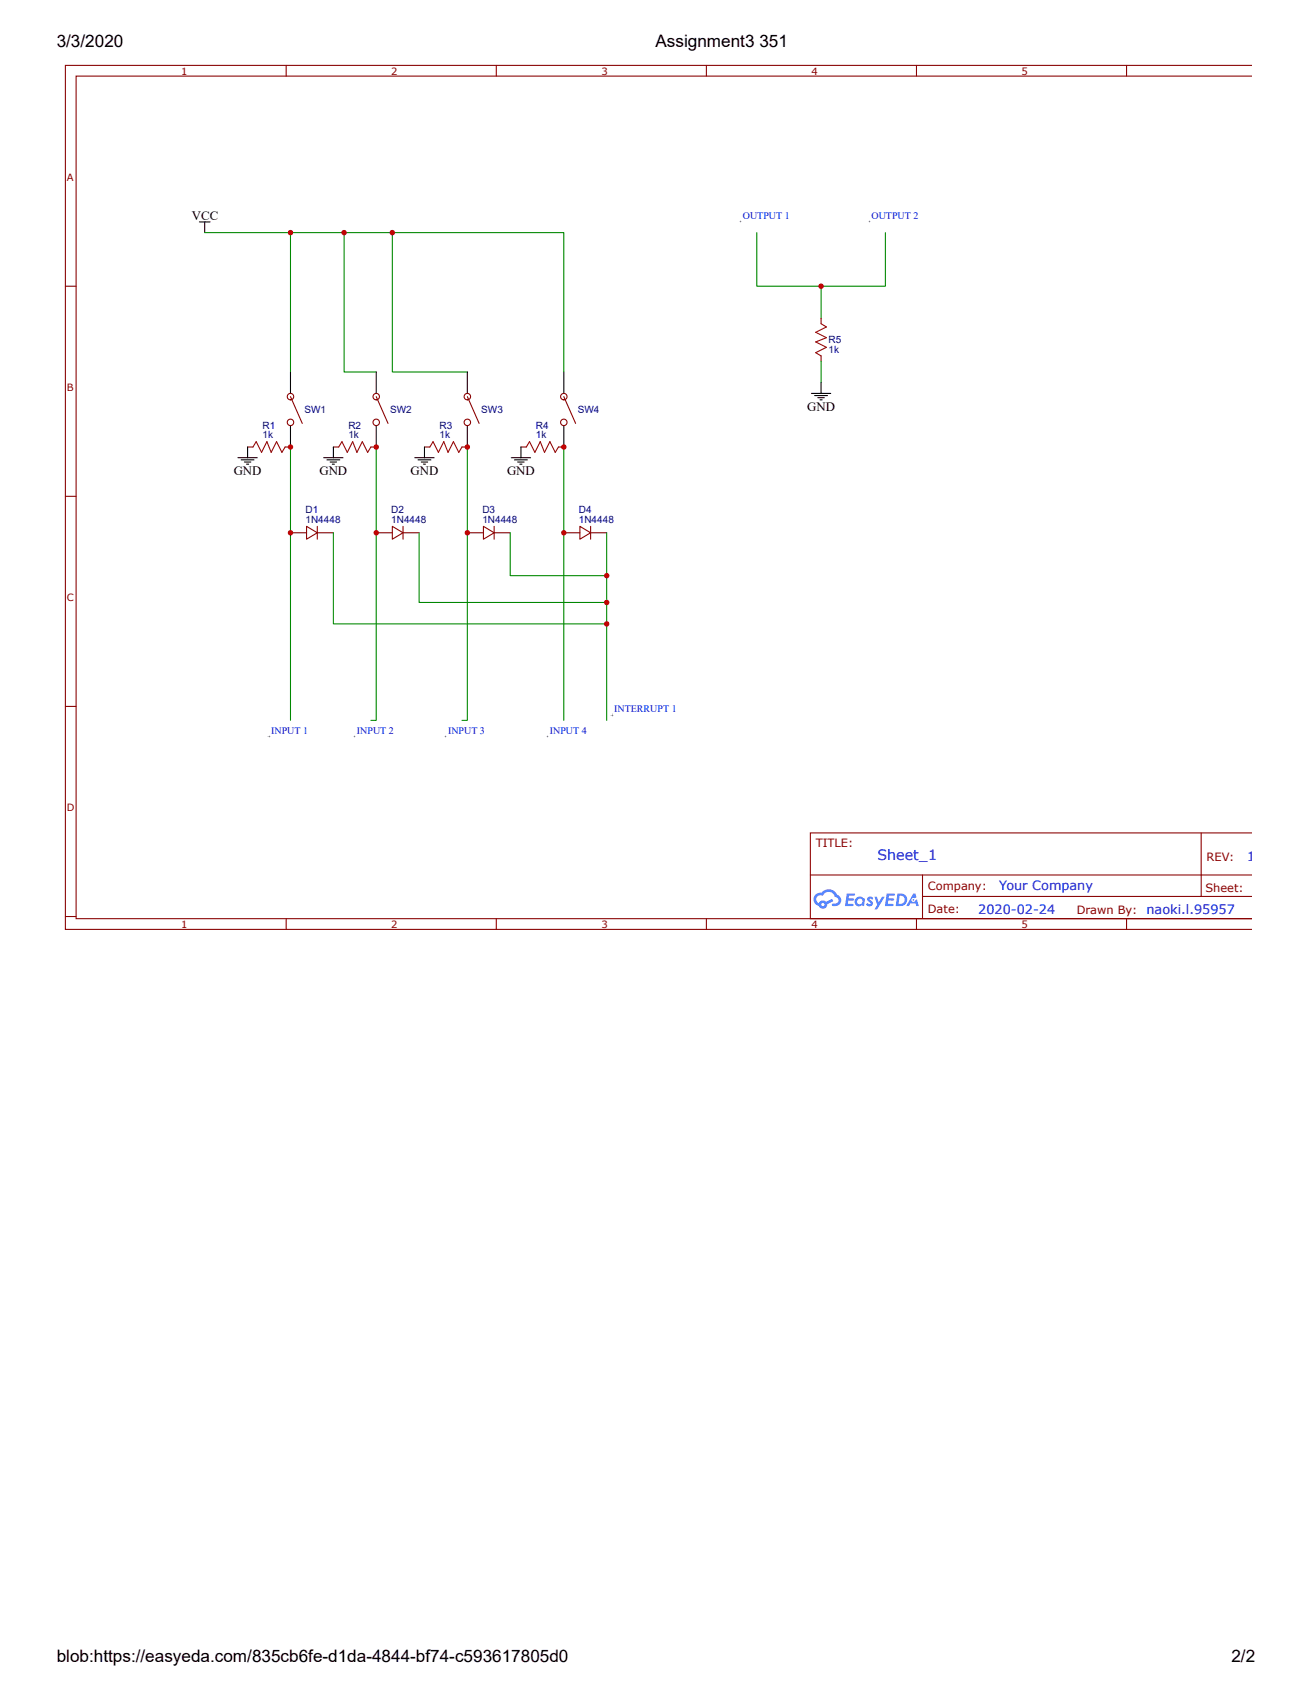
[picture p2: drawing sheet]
<svg xmlns="http://www.w3.org/2000/svg" width="216mm" height="279mm" viewBox="0 0 216 279" stroke-linecap="round" stroke-linejoin="round" font-family="sans-serif">
<g fill="none" stroke="#800" stroke-width=".18">
<path d="M47.1 10.8v1.7M81.7 10.8v1.7M116.2 10.8v1.7M150.8 10.8v1.7M185.4 10.8v1.7M206.1 12.5h-193.6v138.7h193.6h-72.8v-14.1h72.8M206.1 10.8h-195.3v142.1h195.3M10.8 47.1h1.7M10.8 81.7h1.7M10.8 116.2h1.7M197.7 137.1v10.4M10.8 150.8h1.7"/>
<path d="M47.1 151.2v1.7M81.7 151.2v1.7M116.2 151.2v1.7M133.4 144h72.7M150.8 151.2v1.7M151.8 147.5h54.3M151.8 144v7M185.4 151.2v1.7"/>
</g>
<g fill="#58f">
<path d="M142.8 147.6l.4-.1 .3 .1 .2 .2-.2 .3a.24 .24 0 0 0-.2-.2 .24 .24 0 0 0-.2 .1 .72 .72 0 0 1 .4 1l-.6 .1-.4-.3 .2-.2 .4 .2 .2-.2a.88 .88 0 0 1-.6-.8z"/>
<path d="M143.9 147.6h.4l.3 .9 .6-.9h.4l-1.3 2.1h-.4l.5-.8z"/>
<path d="M139.3 147l1.4 .1v.1l-.2 .2h-.8l-.1 .4h.8l.2 .2-.2 .2h-.8l-.1 .5h.8l.1 .1v.2l-1.4 .1z"/>
<path d="M145.9 147l1.3 .1 .1 .1-.2 .2h-.8l-.1 .4h.8l.1 .2-.1 .2h-.8l-.1 .5h.7l.2 .1v.2l-1.4 .1z"/>
<path d="M150.3 147h.3l.2 .6-.3 .2a.35 .35 0 0 0-.5 .1 .35 .35 0 0 0 .2 .5 .35 .35 0 0 0 .5-.3l.2-.1 .3 1.1h-.4l-.1-.5h-.9l-.2 .5h-.5z"/>
<path d="M147.7 147l-.3 2.1h.7a1.05 1.05 0 0 0 1.2-1.1 1.05 1.05 0 0 0-1.3-1zM148 147.4a.71 .71 0 0 1 .9 .8 .71 .71 0 0 1-1 .5z"/>
<path d="M140.8 147.8a.77 .77 0 0 0 0 1.1 .77 .77 0 0 0 1.1 .1l.3 .1 .1-1.2-.3-.1a.76 .76 0 0 0-1.2 0zM141 148.3a.47 .47 0 0 1 .9 0 .47 .47 0 0 1-.9 0z"/>
<path d="M134.2 147.2a1.09 1.09 0 0 0 .5 1.9 .72 .72 0 0 0 .9 .4 .72 .72 0 0 0 .5-.7l1-.5-.2-.4-.9 .5a.73 .73 0 0 0-1.3 .2 .69 .69 0 0 1-.3-1 .69 .69 0 0 1 1-.2 1.06 1.06 0 0 1 1.1-.6 1.06 1.06 0 0 1 .9 .8 .57 .57 0 0 1 .6 .7 .57 .57 0 0 1-.8 .4l-.3 .2a.91 .91 0 0 0 1.1 0 .94 .94 0 0 0 .4-.9 .94 .94 0 0 0-.7-.8 1.56 1.56 0 0 0-2.6-.3h-.4zM135.1 148.9a.3 .3 0 0 1 .6 0 .3 .3 0 0 1-.6 0z"/>
<circle cx="150.3" cy="148.1" r=".13"/>
</g>
<g fill="none" stroke="#000" stroke-width=".18">
<path d="M32.8 36.5h1.8M33.7 36.5v1.8M39.2 75.3h3.1M39.7 75.7h2.1M40.2 76h1.1M40.6 76.4h.3M40.7 73.6v1.7M47.8 61.2v3.5M47.8 70v3.6M53.3 75.3h3.1M53.8 75.7h2.1M54.3 76h1.1"/>
<path d="M54.7 76.4h.3M54.9 73.6v1.7M61.9 61.2v3.5M61.9 70v3.6M68.3 75.3h3.1M68.8 75.7h2.1M69.3 76h1.1M69.7 76.4h.3M69.8 73.6v1.7M76.9 61.2v3.5M76.9 70v3.6M84.1 75.3h3.2"/>
<path d="M84.7 75.7h2.1M85.2 76h1.1M85.5 76.4h.4M85.7 73.6v1.7M92.8 61.2v3.5M92.8 70v3.6M133.5 64.7h3.2M134.1 65.1h2.1M134.6 65.4h1M134.9 65.8h.4M135.1 63v1.7"/>
</g>
<g fill="none" stroke="#080" stroke-width=".18">
<path d="M33.7 38.3h59.1v22.9M47.8 38.3v22.9M56.6 38.3v22.9h5.3M64.6 38.3v22.9h12.3M124.5 38.3v8.8h21.2v-8.8M135.1 47.1v5.3M135.1 59.4v3.6M47.8 73.6v44.9M61.9 73.6v44.9h-.9M76.9 73.6v44.9h-.9M92.8 73.6v44.9M54.9 87.7v15h44.9"/>
<path d="M69 87.7v11.4h30.8M84 87.7v7h15.8M99.8 87.7v30.8"/>
</g>
<g fill="none" stroke="#800" stroke-width=".18">
<path d="M135.1 52.4v.9M135.1 58.6v.8M40.7 73.6h.9M46.9 73.6h.9M47.8 65.3l1.9 4.4M54.9 73.6h.8M61 73.6h.9M61.9 65.3l2 4.4M69.8 73.6h.9M76 73.6h.9M76.9 65.3l1.9 4.4M85.7 73.6h.9"/>
<path d="M91.9 73.6h.9M92.8 65.3l1.9 4.4M47.8 87.7h2.6M50.4 86.6l1.8 1.1-1.8 1zM52.2 86.6v2.1M52.2 87.7h2.7M61.9 87.7h2.7M64.6 86.6l1.7 1.1-1.7 1zM66.3 87.7h2.7M66.3 86.6v2.1M76.9 87.7h2.7M79.6 86.6l1.7 1.1-1.7 1z"/>
<path d="M81.3 87.7h2.7M81.3 86.6v2.1M92.8 87.7h2.6M95.4 86.6l1.8 1.1-1.8 1zM97.2 87.7h2.6M97.2 86.6v2.1"/>
<circle cx="47.8" cy="65.3" r=".53"/>
<circle cx="47.8" cy="69.5" r=".53"/>
<circle cx="61.9" cy="69.5" r=".53"/>
<circle cx="61.9" cy="65.3" r=".53"/>
<circle cx="76.9" cy="65.3" r=".53"/>
<circle cx="76.9" cy="69.5" r=".53"/>
<circle cx="92.8" cy="65.3" r=".53"/>
<circle cx="92.8" cy="69.5" r=".53"/>
</g>
<path d="M135.1 53.3l.9 .5-1.8 .9 1.8 .9-1.8 .7 1.8 .8-1.8 .9 .9 .6M41.6 73.6l.6-.9 .8 1.7 .9-1.7 .7 1.7 .9-1.7 .9 1.7 .5-.8M55.7 73.6l.6-.9 .8 1.7 .9-1.7 .7 1.7 .9-1.7 .9 1.7 .5-.8M70.7 73.6l.6-.9 .8 1.7 .9-1.7 .7 1.7 .9-1.7 .9 1.7 .5-.8M86.6 73.6l.5-.9 .9 1.7 .9-1.7 .7 1.7 .9-1.7 .9 1.7 .5-.8" fill="none" stroke="#a00000" stroke-width=".18"/>
<g fill="#000">
<path d="M121.9 36.3v.4zM121.7 36.5h.4z"/>
<path d="M143.1 36.3v.4zM142.9 36.5h.3z"/>
<path d="M100.7 117.5v.3zM100.5 117.7h.4z"/>
<path d="M44.3 121v.4zM44.1 121.2h.3z"/>
<path d="M58.4 121v.4zM58.2 121.2h.4z"/>
<path d="M73.4 121v.4zM73.2 121.2h.4z"/>
<path d="M90.1 121v.4zM90 121.2h.3z"/>
</g>
<g fill="#c00">
<circle cx="99.8" cy="94.7" r=".44"/>
<circle cx="99.8" cy="102.7" r=".44"/>
<circle cx="92.8" cy="87.7" r=".44"/>
<circle cx="61.9" cy="87.7" r=".44"/>
<circle cx="92.8" cy="73.6" r=".44"/>
<circle cx="61.9" cy="73.6" r=".44"/>
<circle cx="47.8" cy="38.3" r=".44"/>
<circle cx="56.6" cy="38.3" r=".44"/>
<circle cx="64.6" cy="38.3" r=".44"/>
<circle cx="47.8" cy="73.6" r=".44"/>
<circle cx="76.9" cy="73.6" r=".44"/>
<circle cx="47.8" cy="87.7" r=".44"/>
<circle cx="76.9" cy="87.7" r=".44"/>
<circle cx="99.8" cy="99.1" r=".44"/>
<circle cx="135.1" cy="47.1" r=".44"/>
</g>
<g font-size="2.8">
<text x="9.3" y="7.8">3/3/2020</text>
<text x="107.9" y="7.8">Assignment3 351</text>
<text x="9.3" y="273.4">blob:https://easyeda.com/835cb6fe-d1da-4844-bf74-c593617805d0</text>
<text x="202.6" y="273.4">2/2</text>
</g>
<text font-size="2.4" fill="#00f" x="144.4" y="141.6">Sheet_1</text>
<g font-size="2.1">
<text x="31.6" y="36.2">VCC</text>
<text x="132.8" y="67.6">GND</text>
<text x="38.5" y="78.1">GND</text>
<text x="52.6" y="78.1">GND</text>
<text x="67.6" y="78.1">GND</text>
<text x="83.4" y="78.1">GND</text>
</g>
<g font-size="2.1" fill="#00f">
<text x="205.3" y="141.7">1</text>
<text x="164.4" y="146.5">Your Company</text>
<text x="161" y="150.4">2020-02-24</text>
<text x="188.7" y="150.3">naoki.l.95957</text>
</g>
<g font-size="1.9" fill="#800">
<text x="134.2" y="139.3">TITLE:</text>
<text x="198.5" y="141.7">REV:</text>
<text x="152.7" y="146.4">Company:</text>
<text x="198.4" y="146.8">Sheet:</text>
<text x="152.7" y="150.3">Date:</text>
<text x="177.2" y="150.3">Drawn By:</text>
</g>
<g font-size="1.6" fill="#800">
<text x="29.8" y="12.3">1</text>
<text x="64.4" y="12.3">2</text>
<text x="99" y="12.3">3</text>
<text x="133.5" y="12.3">4</text>
<text x="168.1" y="12.3">5</text>
<text x="11" y="29.8">A</text>
<text x="11" y="64.4">B</text>
<text x="11" y="99">C</text>
<text x="11" y="133.5">D</text>
<text x="29.8" y="152.7">1</text>
<text x="64.4" y="152.7">2</text>
<text x="99" y="152.7">3</text>
<text x="133.5" y="152.7">4</text>
<text x="168.1" y="152.7">5</text>
</g>
<g font-size="1.6" fill="#00f">
<text x="122.2" y="36.1">OUTPUT 1</text>
<text x="143.4" y="36.1">OUTPUT 2</text>
<text x="101.1" y="117.2">INTERRUPT 1</text>
<text x="44.6" y="120.7">INPUT 1</text>
<text x="58.7" y="120.7">INPUT 2</text>
<text x="73.7" y="120.7">INPUT 3</text>
<text x="90.5" y="120.7">INPUT 4</text>
</g>
<g font-size="1.6" fill="#000080">
<text x="136.3" y="58">1k</text>
<text x="136.3" y="56.4">R5</text>
<text x="43.2" y="70.6">R1</text>
<text x="50.1" y="67.9">SW1</text>
<text x="57.3" y="70.6">R2</text>
<text x="64.2" y="67.9">SW2</text>
<text x="72.3" y="70.6">R3</text>
<text x="79.2" y="67.9">SW3</text>
<text x="88.2" y="70.6">R4</text>
<text x="95.1" y="67.9">SW4</text>
<text x="43.2" y="72.1">1k</text>
<text x="57.3" y="72.1">1k</text>
<text x="72.3" y="72.1">1k</text>
<text x="88.2" y="72.1">1k</text>
<text x="50.3" y="84.5">D1</text>
<text x="50.3" y="86.1">1N4448</text>
<text x="64.4" y="84.5">D2</text>
<text x="64.4" y="86.1">1N4448</text>
<text x="79.4" y="84.5">D3</text>
<text x="79.4" y="86.1">1N4448</text>
<text x="95.3" y="84.5">D4</text>
<text x="95.3" y="86.1">1N4448</text>
</g>
</svg>
